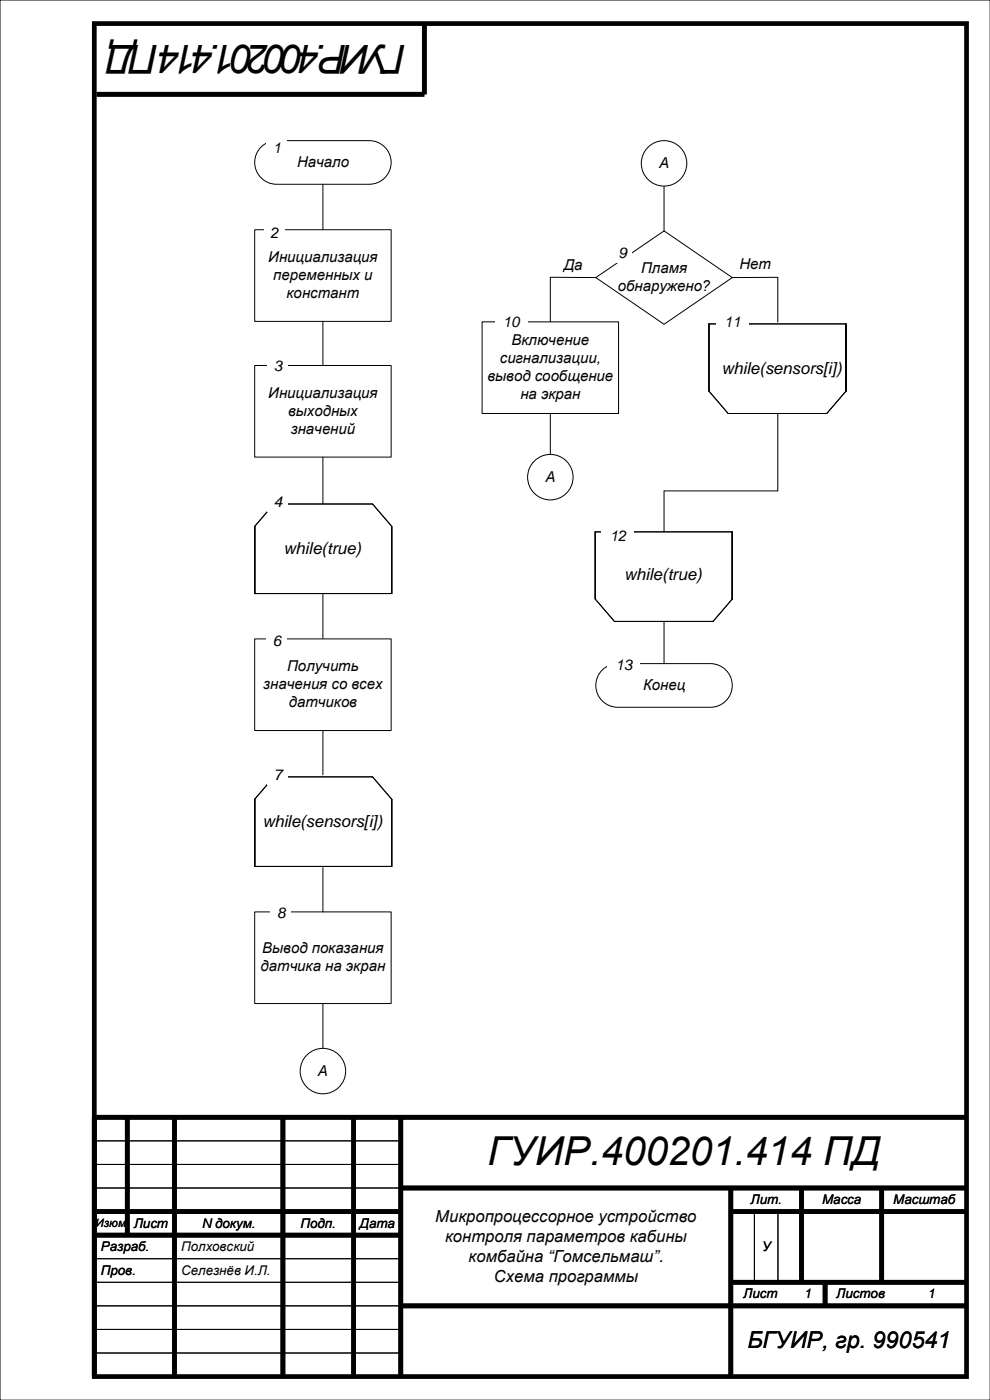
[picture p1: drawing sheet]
<svg xmlns="http://www.w3.org/2000/svg" width="210mm" height="297mm" viewBox="0 0 210 297" stroke-linecap="round" stroke-linejoin="round" font-family="sans-serif">
<path d="M0 0h210v297h-210zM20 242h65M20 247h65M20 252h65M160 257v15M165 257v15M20 272h65M20 277h65M20 267h65M20 282h65M20 287h65" fill="none" stroke="#000" stroke-width=".21"/>
<g fill="none" stroke="#000" stroke-width="1" stroke-linecap="butt">
<path d="M20 5h185v287h-185zM90 5v15h-69.5M27 237v25M37 237v55M60 237v55M75 237v55M85 237v55M205 237h-185v55M20 257h65M85 252h120M155 252v40M155 257h50"/>
<path d="M170 252v20M187 252v20M20 262h65M85 277h120M155 272h50M175 272v5"/>
</g>
<path d="M55.1 31.5a4.6 4.6 0 0 1 3.5-1.7h19.7a4.6 4.6 0 0 1 4.7 4.7 4.6 4.6 0 0 1-4.7 4.6h-19.7a4.6 4.6 0 0 1-4.1-2.7 4.6 4.6 0 0 1 .6-4.9z" fill-rule="evenodd" fill="#fff"/>
<path d="M55.1 31.5a4.6 4.6 0 0 1 3.5-1.7h19.7a4.6 4.6 0 0 1 4.7 4.7 4.6 4.6 0 0 1-4.7 4.6h-19.7a4.6 4.6 0 0 1-4.1-2.7 4.6 4.6 0 0 1 .6-4.9z" fill="none" stroke="#000" stroke-width=".21"/>
<path d="M56.4 29.4h4.4v3.9h-4.4z" fill-rule="evenodd" fill="#fff"/>
<path d="M68.5 39.1v9.6" fill="none" stroke="#000" stroke-width=".21"/>
<path d="M54 48.7h29v19.5h-29z" fill-rule="evenodd" fill="#fff"/>
<path d="M54 48.7h29v19.5h-29z" fill="none" stroke="#000" stroke-width=".21"/>
<g fill="#fff">
<path d="M56 47.7h4.3v3.9h-4.3z" fill-rule="evenodd"/>
<path d="M54 77.5h29v19.5h-29z" fill-rule="evenodd"/>
</g>
<path d="M54 77.5h29v19.5h-29z" fill="none" stroke="#000" stroke-width=".21"/>
<path d="M56.7 75.7h4.3v3.9h-4.3z" fill-rule="evenodd" fill="#fff"/>
<path d="M68.5 68.2v9.3M58.1 106.9h20.9l4.1 4.8v14.2h-29.1v-14.2z" fill="none" stroke="#000" stroke-width=".21"/>
<path d="M56.7 104.7h4.3v3.9h-4.3z" fill-rule="evenodd" fill="#fff"/>
<path d="M68.5 97v9.9M68.5 125.9v9.5" fill="none" stroke="#000" stroke-width=".21"/>
<path d="M54 135.5h29v19.5h-29z" fill-rule="evenodd" fill="#fff"/>
<path d="M54 135.5h29v19.5h-29z" fill="none" stroke="#000" stroke-width=".21"/>
<path d="M56.4 134.2h4.4v3.9h-4.4z" fill-rule="evenodd" fill="#fff"/>
<path d="M68.5 155v9.4" fill="none" stroke="#000" stroke-width=".21"/>
<path d="M56.7 162.7h4.3v3.9h-4.3z" fill-rule="evenodd" fill="#fff"/>
<path d="M58.1 164.8h20.9l4.1 4.7v14.3h-29.1v-14.3z" fill="none" stroke="#000" stroke-width=".21"/>
<g fill="#fff">
<path d="M56.7 162.5h4.3v3.9h-4.3z" fill-rule="evenodd"/>
<path d="M54 193.4h29v19.5h-29z" fill-rule="evenodd"/>
</g>
<path d="M54 193.4h29v19.5h-29z" fill="none" stroke="#000" stroke-width=".21"/>
<path d="M57.4 191.7h4.3v3.9h-4.3z" fill-rule="evenodd" fill="#fff"/>
<path d="M68.5 184v9.4" fill="none" stroke="#000" stroke-width=".21"/>
<path d="M126.4 58.9l14.4-9.9 14.5 9.9-14.5 9.9z" fill-rule="evenodd" fill="#fff"/>
<path d="M140.8 39.5v9.5M126.4 58.9l14.4-9.9 14.5 9.9-14.5 9.9z" fill="none" stroke="#000" stroke-width=".21"/>
<path d="M129.7 51.8h4.4v3.9h-4.4z" fill-rule="evenodd" fill="#fff"/>
<path d="M126.4 58.9l-9.7-.1v9.5M155.3 58.9l9.7-.1v9.5" fill="none" stroke="#000" stroke-width=".21"/>
<path d="M102.3 68.3h28.9v19.4h-28.9z" fill-rule="evenodd" fill="#fff"/>
<path d="M102.3 68.3h28.9v19.4h-28.9zM116.7 87.7v8.7" fill="none" stroke="#000" stroke-width=".21"/>
<circle cx="140.8" cy="34.7" r="4.8" fill="#fff"/>
<circle cx="140.8" cy="34.7" r="4.8" fill="none" stroke="#000" stroke-width=".21"/>
<circle cx="68.5" cy="227.2" r="4.8" fill="#fff"/>
<g fill="none" stroke="#000" stroke-width=".21">
<path d="M68.5 212.9v9.5"/>
<circle cx="68.5" cy="227.2" r="4.8"/>
</g>
<g fill="#fff">
<path d="M104.9 66.5h7v3.9h-7z" fill-rule="evenodd"/>
<circle cx="116.7" cy="101.2" r="4.8"/>
</g>
<g fill="none" stroke="#000" stroke-width=".21">
<path d="M150.4 68.7h29v14.3l-4 4.7h-21l-4-4.7zM165 87.7v16.4M126.2 112.8h29.1v14.3l-4.1 4.7h-20.9l-4.1-4.7z"/>
<circle cx="116.7" cy="101.2" r="4.8"/>
</g>
<g fill="#fff">
<path d="M151.8 66.5h7v3.9h-7z" fill-rule="evenodd"/>
<path d="M127.6 111.8h7v3.9h-7z" fill-rule="evenodd"/>
<path d="M128 141.9a4.6 4.6 0 0 1 3-1.1h19.7a4.6 4.6 0 0 1 4.6 4.6 4.6 4.6 0 0 1-4.6 4.6h-19.7a4.6 4.6 0 0 1-4.3-3 4.6 4.6 0 0 1 1.3-5.1z" fill-rule="evenodd"/>
</g>
<path d="M165 104.1h-24.2v8.7M140.8 131.8v9M128 141.9a4.6 4.6 0 0 1 3-1.1h19.7a4.6 4.6 0 0 1 4.6 4.6 4.6 4.6 0 0 1-4.6 4.6h-19.7a4.6 4.6 0 0 1-4.3-3 4.6 4.6 0 0 1 1.3-5.1z" fill="none" stroke="#000" stroke-width=".21"/>
<path d="M128.8 139.3h7v3.9h-7z" fill-rule="evenodd" fill="#fff"/>
<g font-size="8.5">
<text x="86.2" y="9.5" transform="rotate(-180 86.2 9.5)">ГУИР.400201.414 ПД</text>
<text x="103.4" y="247.1">ГУИР.400201.414 ПД</text>
</g>
<text font-size="5" x="158.5" y="286">БГУИР, гр. 990541</text>
<g font-size="3.5">
<text x="153" y="79.3">while(sensors[i])</text>
<text x="60.2" y="117.5">while(true)</text>
<text x="132.4" y="123">while(true)</text>
<text x="55.7" y="175.4">while(sensors[i])</text>
<text x="92.3" y="259.2">Микропроцессорное устройство</text>
<text x="94.4" y="263.5">контроля параметров кабины</text>
<text x="99.4" y="267.7">комбайна “Гомсельмаш”.</text>
<text x="104.8" y="271.9">Схема программы</text>
</g>
<g font-size="3.2">
<text x="57.9" y="32.3">1</text>
<text x="63" y="35.4">Начало</text>
<text x="139.8" y="35.6">А</text>
<text x="57.4" y="50.6">2</text>
<text x="56.9" y="55.6">Инициализация</text>
<text x="58" y="59.4">переменных и</text>
<text x="119.6" y="57.3">Да</text>
<text x="131.2" y="54.7">9</text>
<text x="136" y="57.9">Пламя</text>
<text x="156.8" y="57.1">Нет</text>
<text x="60.8" y="63.2">констант</text>
<text x="131" y="61.7">обнаружено?</text>
<text x="106.7" y="69.4">10</text>
<text x="153.6" y="69.4">11</text>
<text x="106" y="77">сигнализации,</text>
<text x="108.5" y="73.2">Включение</text>
<text x="58.1" y="78.6">3</text>
<text x="103.4" y="80.9">вывод сообщение</text>
<text x="56.9" y="84.4">Инициализация</text>
<text x="61.1" y="88.2">выходных</text>
<text x="110.4" y="84.7">на экран</text>
<text x="61.7" y="92">значений</text>
<text x="58.1" y="107.6">4</text>
<text x="115.7" y="102.2">А</text>
<text x="129.3" y="114.7">12</text>
<text x="57.9" y="137.1">6</text>
<text x="60.9" y="142.4">Получить</text>
<text x="130.5" y="142.2">13</text>
<text x="55.8" y="146.2">значения со всех</text>
<text x="136.4" y="146.4">Конец</text>
<text x="61.3" y="150">датчиков</text>
<text x="58.1" y="165.6">7</text>
<text x="58.8" y="194.7">8</text>
<text x="55.6" y="202.2">Вывод показания</text>
<text x="55.3" y="206">датчика на экран</text>
<text x="67.4" y="228.2">А</text>
</g>
<g font-size="2.8">
<text x="159.2" y="255.4">Лит.</text>
<text x="174.4" y="255.4">Масса</text>
<text x="189.4" y="255.4">Масштаб</text>
<text x="28.4" y="260.4">Лист</text>
<text x="42.8" y="260.4">N докум.</text>
<text x="63.8" y="260.4">Подп.</text>
<text x="76.3" y="260.4">Дата</text>
<text x="21.4" y="265.4">Разраб.</text>
<text x="38.4" y="265.4">Полховский</text>
<text x="161.6" y="265.4">У</text>
<text x="21.4" y="270.4">Пров.</text>
<text x="38.4" y="270.4">Селезнёв И.Л.</text>
<text x="157.6" y="275.4">Лист</text>
<text x="170.5" y="275.4">1</text>
<text x="177.4" y="275.4">Листов</text>
<text x="196.7" y="275.4">1</text>
</g>
<text font-size="2.5" x="20.3" y="260.3">Изюм</text>
</svg>
